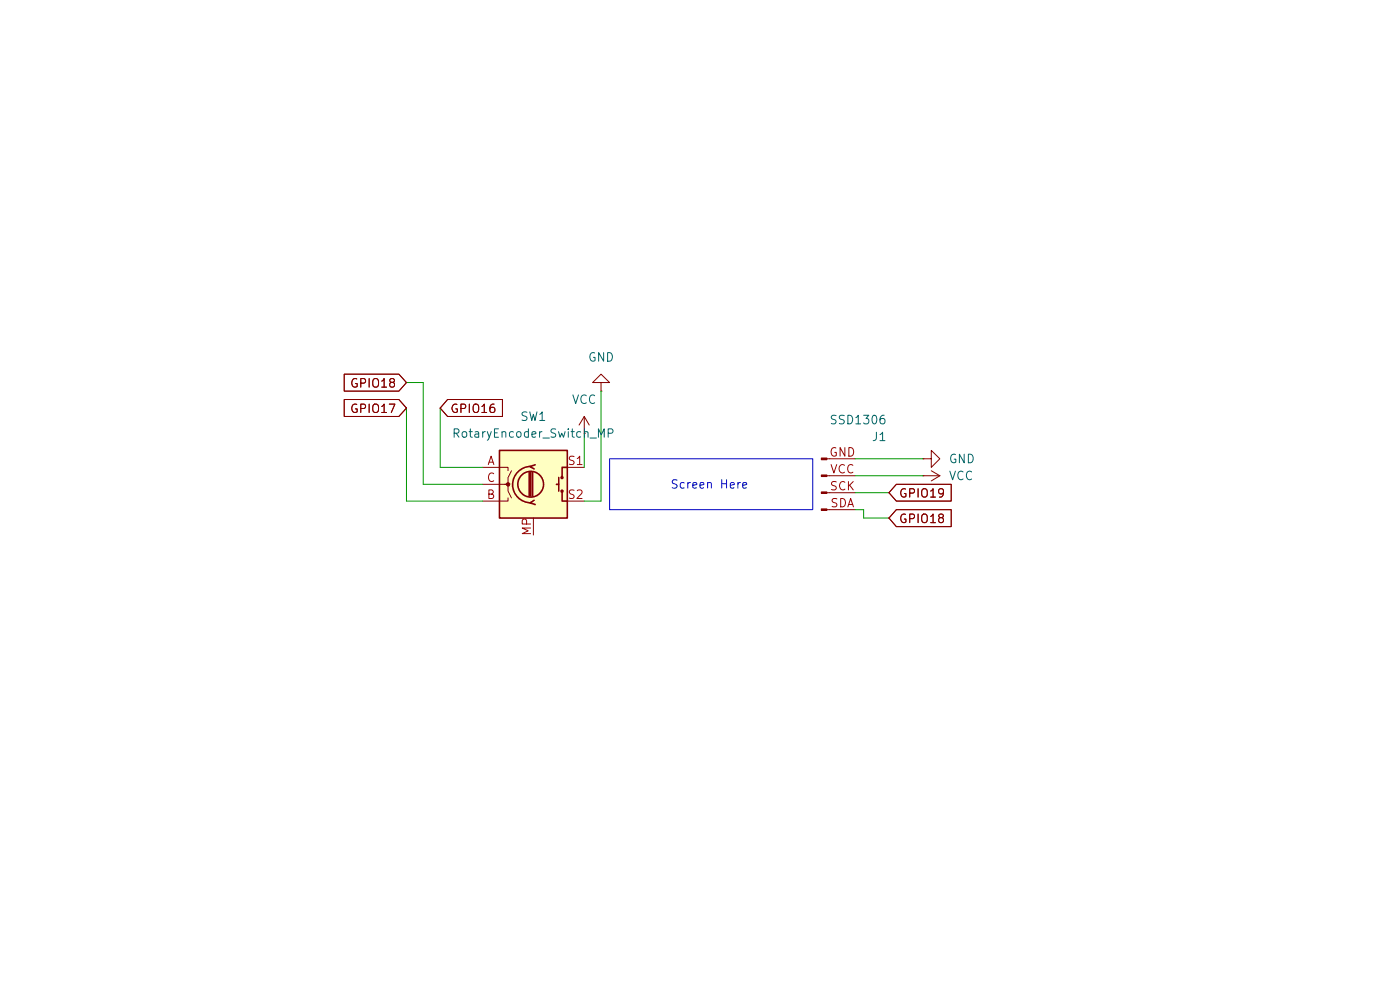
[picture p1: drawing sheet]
(kicad_sch
 (version 20260306)
 (generator "eeschema")
 (generator_version "10.0")
 (paper "A5")
 (title_block
  (title "Wiring Schematic for the Timer")
  (date "2026-10-02"))
 (lib_symbols
  (symbol "Connector:Conn_01x04_Pin"
   (pin_names
    (offset 1.016) (hide yes)) (exclude_from_sim no) (in_bom yes) (on_board yes)
   (in_pos_files yes)
   (duplicate_pin_numbers_are_jumpers no)
   (property "Reference" "J1" (at 9.906 5.842 0) (show_name no) (do_not_autoplace no) (effects (font (size 1.27 1.27)) (justify right)))
   (property "Value" "SSD1306" (at 9.906 8.382 0) (show_name no) (do_not_autoplace no) (effects (font (size 1.27 1.27)) (justify right)))
   (property "Footprint" "" (at 0 0 0) (show_name no) (do_not_autoplace no) (hide yes) (effects (font (size 1.27 1.27))))
   (property "Datasheet" "" (at 0 0 0) (show_name no) (do_not_autoplace no) (hide yes) (effects (font (size 1.27 1.27))))
   (property "Description" "Generic connector, single row, 01x04, script generated" (at 0 0 0) (show_name no) (do_not_autoplace no) (hide yes) (effects (font (size 1.27 1.27))))
   (property "ki_locked" "" (at 0 0 0) (show_name no) (do_not_autoplace no) (effects (font (size 1.27 1.27))))
   (symbol "Conn_01x04_Pin_1_1"
    (rectangle (start 0.8636 2.667) (end 0 2.413) (stroke (width 0.1524) (type default)) (fill (type outline)))
    (rectangle (start 0.8636 0.127) (end 0 -0.127) (stroke (width 0.1524) (type default)) (fill (type outline)))
    (rectangle (start 0.8636 -2.413) (end 0 -2.667) (stroke (width 0.1524) (type default)) (fill (type outline)))
    (rectangle (start 0.8636 -4.953) (end 0 -5.207) (stroke (width 0.1524) (type default)) (fill (type outline)))
    (polyline (pts (xy 1.27 2.54) (xy 0.8636 2.54)) (stroke (width 0.1524) (type default)) (fill (type none)))
    (polyline (pts (xy 1.27 0) (xy 0.8636 0)) (stroke (width 0.1524) (type default)) (fill (type none)))
    (polyline (pts (xy 1.27 -2.54) (xy 0.8636 -2.54)) (stroke (width 0.1524) (type default)) (fill (type none)))
    (polyline (pts (xy 1.27 -5.08) (xy 0.8636 -5.08)) (stroke (width 0.1524) (type default)) (fill (type none)))
    (pin passive line (at 5.08 2.54 180) (length 3.81) (name "Pin_1" (effects (font (size 1.27 1.27)))) (number "GND" (effects (font (size 1.27 1.27)))))
    (pin passive line (at 5.08 -2.54 180) (length 3.81) (name "Pin_3" (effects (font (size 1.27 1.27)))) (number "SCK" (effects (font (size 1.27 1.27)))))
    (pin passive line (at 5.08 -5.08 180) (length 3.81) (name "Pin_4" (effects (font (size 1.27 1.27)))) (number "SDA" (effects (font (size 1.27 1.27)))))
    (pin passive line (at 5.08 0 180) (length 3.81) (name "Pin_2" (effects (font (size 1.27 1.27)))) (number "VCC" (effects (font (size 1.27 1.27))))))
   (embedded_fonts no))
  (symbol "Device:RotaryEncoder_Switch_MP"
   (pin_names
    (offset 0.254) (hide yes)) (exclude_from_sim no) (in_bom yes) (on_board yes)
   (in_pos_files yes)
   (duplicate_pin_numbers_are_jumpers no)
   (property "Reference" "SW" (at 0 8.89 0) (show_name no) (do_not_autoplace no) (effects (font (size 1.27 1.27))))
   (property "Value" "RotaryEncoder_Switch_MP" (at 0 6.35 0) (show_name no) (do_not_autoplace no) (effects (font (size 1.27 1.27))))
   (property "Footprint" "" (at -3.81 4.064 0) (show_name no) (do_not_autoplace no) (hide yes) (effects (font (size 1.27 1.27))))
   (property "Datasheet" "" (at 0 -12.7 0) (show_name no) (do_not_autoplace no) (hide yes) (effects (font (size 1.27 1.27))))
   (property "Description" "Rotary encoder, dual channel, incremental quadrate outputs, with switch and MP Pin" (at 0 -15.24 0) (show_name no) (do_not_autoplace no) (hide yes) (effects (font (size 1.27 1.27))))
   (symbol "RotaryEncoder_Switch_MP_0_1"
    (rectangle (start -5.08 5.08) (end 5.08 -5.08) (stroke (width 0.254) (type default)) (fill (type background)))
    (polyline (pts (xy -5.08 2.54) (xy -3.81 2.54) (xy -3.81 2.032)) (stroke (width 0) (type default)) (fill (type none)))
    (polyline (pts (xy -5.08 0) (xy -3.81 0) (xy -3.81 -1.016) (xy -3.302 -2.032)) (stroke (width 0) (type default)) (fill (type none)))
    (polyline (pts (xy -5.08 -2.54) (xy -3.81 -2.54) (xy -3.81 -2.032)) (stroke (width 0) (type default)) (fill (type none)))
    (polyline (pts (xy -4.318 0) (xy -3.81 0) (xy -3.81 1.016) (xy -3.302 2.032)) (stroke (width 0) (type default)) (fill (type none)))
    (circle (center -3.81 0) (radius 0.254) (stroke (width 0) (type default)) (fill (type outline)))
    (polyline (pts (xy -0.635 -1.778) (xy -0.635 1.778)) (stroke (width 0.254) (type default)) (fill (type none)))
    (circle (center -0.381 0) (radius 1.905) (stroke (width 0.254) (type default)) (fill (type none)))
    (polyline (pts (xy -0.381 -1.778) (xy -0.381 1.778)) (stroke (width 0.254) (type default)) (fill (type none)))
    (arc (start -0.381 -2.794) (mid -3.0988 -0.0635) (end -0.381 2.667) (stroke (width 0.254) (type default)) (fill (type none)))
    (polyline (pts (xy -0.127 1.778) (xy -0.127 -1.778)) (stroke (width 0.254) (type default)) (fill (type none)))
    (polyline (pts (xy 0.254 2.921) (xy -0.508 2.667) (xy 0.127 2.286)) (stroke (width 0.254) (type default)) (fill (type none)))
    (polyline (pts (xy 0.254 -3.048) (xy -0.508 -2.794) (xy 0.127 -2.413)) (stroke (width 0.254) (type default)) (fill (type none)))
    (polyline (pts (xy 3.81 1.016) (xy 3.81 -1.016)) (stroke (width 0.254) (type default)) (fill (type none)))
    (polyline (pts (xy 3.81 0) (xy 3.429 0)) (stroke (width 0.254) (type default)) (fill (type none)))
    (circle (center 4.318 1.016) (radius 0.127) (stroke (width 0.254) (type default)) (fill (type none)))
    (circle (center 4.318 -1.016) (radius 0.127) (stroke (width 0.254) (type default)) (fill (type none)))
    (polyline (pts (xy 5.08 2.54) (xy 4.318 2.54) (xy 4.318 1.016)) (stroke (width 0.254) (type default)) (fill (type none)))
    (polyline (pts (xy 5.08 -2.54) (xy 4.318 -2.54) (xy 4.318 -1.016)) (stroke (width 0.254) (type default)) (fill (type none))))
   (symbol "RotaryEncoder_Switch_MP_1_1"
    (pin passive line (at -7.62 2.54 0) (length 2.54) (name "A" (effects (font (size 1.27 1.27)))) (number "A" (effects (font (size 1.27 1.27)))))
    (pin passive line (at -7.62 -2.54 0) (length 2.54) (name "B" (effects (font (size 1.27 1.27)))) (number "B" (effects (font (size 1.27 1.27)))))
    (pin passive line (at -7.62 0 0) (length 2.54) (name "C" (effects (font (size 1.27 1.27)))) (number "C" (effects (font (size 1.27 1.27)))))
    (pin passive line (at 0 -7.62 90) (length 2.54) (name "MP" (effects (font (size 1.27 1.27)))) (number "MP" (effects (font (size 1.27 1.27)))))
    (pin passive line (at 7.62 2.54 180) (length 2.54) (name "S1" (effects (font (size 1.27 1.27)))) (number "S1" (effects (font (size 1.27 1.27)))))
    (pin passive line (at 7.62 -2.54 180) (length 2.54) (name "S2" (effects (font (size 1.27 1.27)))) (number "S2" (effects (font (size 1.27 1.27))))))
   (embedded_fonts no))
  (symbol "power:GND"
   (power global)
   (pin_numbers (hide yes))
   (pin_names
    (offset 0) (hide yes)) (exclude_from_sim no) (in_bom yes) (on_board yes)
   (in_pos_files yes)
   (duplicate_pin_numbers_are_jumpers no)
   (property "Reference" "#PWR" (at 0 -6.35 0) (show_name no) (do_not_autoplace no) (hide yes) (effects (font (size 1.27 1.27))))
   (property "Value" "GND" (at 0 -3.81 0) (show_name no) (do_not_autoplace no) (effects (font (size 1.27 1.27))))
   (property "Footprint" "" (at 0 0 0) (show_name no) (do_not_autoplace no) (hide yes) (effects (font (size 1.27 1.27))))
   (property "Datasheet" "" (at 0 0 0) (show_name no) (do_not_autoplace no) (hide yes) (effects (font (size 1.27 1.27))))
   (property "Description" "Power symbol creates a global label with name \"GND\" , ground" (at 0 0 0) (show_name no) (do_not_autoplace no) (hide yes) (effects (font (size 1.27 1.27))))
   (symbol "GND_0_1"
    (polyline (pts (xy 0 0) (xy 0 -1.27) (xy 1.27 -1.27) (xy 0 -2.54) (xy -1.27 -1.27) (xy 0 -1.27)) (stroke (width 0) (type default)) (fill (type none))))
   (symbol "GND_1_1"
    (pin power_in line (at 0 0 270) (length 0) (name "" (effects (font (size 1.27 1.27)))) (number "1" (effects (font (size 1.27 1.27))))))
   (embedded_fonts no))
  (symbol "power:VCC"
   (power global)
   (pin_numbers (hide yes))
   (pin_names
    (offset 0) (hide yes)) (exclude_from_sim no) (in_bom yes) (on_board yes)
   (in_pos_files yes)
   (duplicate_pin_numbers_are_jumpers no)
   (property "Reference" "#PWR" (at 0 -3.81 0) (show_name no) (do_not_autoplace no) (hide yes) (effects (font (size 1.27 1.27))))
   (property "Value" "VCC" (at 0 3.556 0) (show_name no) (do_not_autoplace no) (effects (font (size 1.27 1.27))))
   (property "Footprint" "" (at 0 0 0) (show_name no) (do_not_autoplace no) (hide yes) (effects (font (size 1.27 1.27))))
   (property "Datasheet" "" (at 0 0 0) (show_name no) (do_not_autoplace no) (hide yes) (effects (font (size 1.27 1.27))))
   (property "Description" "Power symbol creates a global label with name \"VCC\"" (at 0 0 0) (show_name no) (do_not_autoplace no) (hide yes) (effects (font (size 1.27 1.27))))
   (symbol "VCC_0_1"
    (polyline (pts (xy -0.762 1.27) (xy 0 2.54)) (stroke (width 0) (type default)) (fill (type none)))
    (polyline (pts (xy 0 2.54) (xy 0.762 1.27)) (stroke (width 0) (type default)) (fill (type none)))
    (polyline (pts (xy 0 0) (xy 0 2.54)) (stroke (width 0) (type default)) (fill (type none))))
   (symbol "VCC_1_1"
    (pin power_in line (at 0 0 90) (length 0) (name "" (effects (font (size 1.27 1.27)))) (number "1" (effects (font (size 1.27 1.27))))))
   (embedded_fonts no)))
 (rectangle
  (start 91.44 68.58)
  (end 121.92 76.2)
  (stroke (width 0) (type default))
  (fill (type none)))
 (text "Screen Here\n"
  (exclude_from_sim no)
  (at 106.426 72.644 0)
  (effects (font (size 1.27 1.27))))
 (wire
  (pts (xy 72.39 74.93) (xy 60.96 74.93))
  (stroke (width 0) (type default)))
 (wire
  (pts (xy 60.96 74.93) (xy 60.96 60.96))
  (stroke (width 0) (type default)))
 (wire
  (pts (xy 87.63 74.93) (xy 90.17 74.93))
  (stroke (width 0) (type default)))
 (wire
  (pts (xy 90.17 74.93) (xy 90.17 58.42))
  (stroke (width 0) (type default)))
 (wire
  (pts (xy 128.27 68.58) (xy 138.43 68.58))
  (stroke (width 0) (type default)))
 (wire
  (pts (xy 63.5 72.39) (xy 63.5 57.15))
  (stroke (width 0) (type default)))
 (wire
  (pts (xy 72.39 72.39) (xy 63.5 72.39))
  (stroke (width 0) (type default)))
 (wire
  (pts (xy 128.27 71.12) (xy 138.43 71.12))
  (stroke (width 0) (type default)))
 (wire
  (pts (xy 87.63 64.77) (xy 87.63 69.85))
  (stroke (width 0) (type default)))
 (wire
  (pts (xy 66.04 69.85) (xy 72.39 69.85))
  (stroke (width 0) (type default)))
 (wire
  (pts (xy 129.54 76.2) (xy 129.54 77.47))
  (stroke (width 0) (type default)))
 (wire
  (pts (xy 63.5 57.15) (xy 60.96 57.15))
  (stroke (width 0) (type default)))
 (wire
  (pts (xy 128.27 76.2) (xy 129.54 76.2))
  (stroke (width 0) (type default)))
 (wire
  (pts (xy 66.04 60.96) (xy 66.04 69.85))
  (stroke (width 0) (type default)))
 (wire
  (pts (xy 129.54 77.47) (xy 133.35 77.47))
  (stroke (width 0) (type default)))
 (wire
  (pts (xy 128.27 73.66) (xy 133.35 73.66))
  (stroke (width 0) (type default)))
 (global_label "GPIO18"
  (shape input)
  (at 133.35 77.47 0)
  (fields_autoplaced yes)
  (effects (font (size 1.27 1.27)) (justify left))
  (property "Intersheetrefs" "${INTERSHEET_REFS}" (at 143.2295 77.47 0) (hide yes) (show_name no) (do_not_autoplace no) (effects (font (size 1.27 1.27)) (justify left))))
 (global_label "GPIO19"
  (shape input)
  (at 133.35 73.66 0)
  (fields_autoplaced yes)
  (effects (font (size 1.27 1.27)) (justify left))
  (property "Intersheetrefs" "${INTERSHEET_REFS}" (at 143.2295 73.66 0) (hide yes) (show_name no) (do_not_autoplace no) (effects (font (size 1.27 1.27)) (justify left))))
 (global_label "GPIO16"
  (shape input)
  (at 66.04 60.96 0)
  (fields_autoplaced yes)
  (effects (font (size 1.27 1.27)) (justify left))
  (property "Intersheetrefs" "${INTERSHEET_REFS}" (at 75.9195 60.96 0) (hide yes) (show_name no) (do_not_autoplace no) (effects (font (size 1.27 1.27)) (justify left))))
 (global_label "GPIO18"
  (shape input)
  (at 60.96 57.15 180)
  (fields_autoplaced yes)
  (effects (font (size 1.27 1.27)) (justify right))
  (property "Intersheetrefs" "${INTERSHEET_REFS}" (at 51.0805 57.15 0) (hide yes) (show_name no) (do_not_autoplace no) (effects (font (size 1.27 1.27)) (justify right))))
 (global_label "GPIO17"
  (shape input)
  (at 60.96 60.96 180)
  (fields_autoplaced yes)
  (effects (font (size 1.27 1.27)) (justify right))
  (property "Intersheetrefs" "${INTERSHEET_REFS}" (at 51.0805 60.96 0) (hide yes) (show_name no) (do_not_autoplace no) (effects (font (size 1.27 1.27)) (justify right))))
 (symbol
  (lib_id "power:GND")
  (at 90.17 58.42 180)
  (unit 1)
  (body_style 1)
  (exclude_from_sim no)
  (in_bom yes)
  (on_board yes)
  (in_pos_files yes)
  (dnp no)
  (fields_autoplaced yes)
  (property "Reference" "#PWR04" (at 90.17 52.07 0) (hide yes) (show_name no) (do_not_autoplace no) (effects (font (size 1.27 1.27))))
  (property "Value" "GND" (at 90.17 53.34 0) (show_name no) (do_not_autoplace no) (effects (font (size 1.27 1.27))))
  (property "Footprint" "" (at 90.17 58.42 0) (hide yes) (show_name no) (do_not_autoplace no) (effects (font (size 1.27 1.27))))
  (property "Datasheet" "" (at 90.17 58.42 0) (hide yes) (show_name no) (do_not_autoplace no) (effects (font (size 1.27 1.27))))
  (property "Description" "Power symbol creates a global label with name \"GND\" , ground" (at 90.17 58.42 0) (hide yes) (show_name no) (do_not_autoplace no) (effects (font (size 1.27 1.27))))
  (pin "1"))
 (symbol
  (lib_id "power:VCC")
  (at 138.43 71.12 270)
  (unit 1)
  (body_style 1)
  (exclude_from_sim no)
  (in_bom yes)
  (on_board yes)
  (in_pos_files yes)
  (dnp no)
  (fields_autoplaced yes)
  (property "Reference" "#PWR02" (at 134.62 71.12 0) (hide yes) (show_name no) (do_not_autoplace no) (effects (font (size 1.27 1.27))))
  (property "Value" "VCC" (at 142.24 71.1199 90) (show_name no) (do_not_autoplace no) (effects (font (size 1.27 1.27)) (justify left)))
  (property "Footprint" "" (at 138.43 71.12 0) (hide yes) (show_name no) (do_not_autoplace no) (effects (font (size 1.27 1.27))))
  (property "Datasheet" "" (at 138.43 71.12 0) (hide yes) (show_name no) (do_not_autoplace no) (effects (font (size 1.27 1.27))))
  (property "Description" "Power symbol creates a global label with name \"VCC\"" (at 138.43 71.12 0) (hide yes) (show_name no) (do_not_autoplace no) (effects (font (size 1.27 1.27))))
  (pin "1"))
 (symbol
  (lib_id "power:VCC")
  (at 87.63 64.77 0)
  (unit 1)
  (body_style 1)
  (exclude_from_sim no)
  (in_bom yes)
  (on_board yes)
  (in_pos_files yes)
  (dnp no)
  (fields_autoplaced yes)
  (property "Reference" "#PWR03" (at 87.63 68.58 0) (hide yes) (show_name no) (do_not_autoplace no) (effects (font (size 1.27 1.27))))
  (property "Value" "VCC" (at 87.63 59.69 0) (show_name no) (do_not_autoplace no) (effects (font (size 1.27 1.27))))
  (property "Footprint" "" (at 87.63 64.77 0) (hide yes) (show_name no) (do_not_autoplace no) (effects (font (size 1.27 1.27))))
  (property "Datasheet" "" (at 87.63 64.77 0) (hide yes) (show_name no) (do_not_autoplace no) (effects (font (size 1.27 1.27))))
  (property "Description" "Power symbol creates a global label with name \"VCC\"" (at 87.63 64.77 0) (hide yes) (show_name no) (do_not_autoplace no) (effects (font (size 1.27 1.27))))
  (pin "1"))
 (symbol
  (lib_id "Connector:Conn_01x04_Pin")
  (at 123.19 71.12 0)
  (unit 1)
  (body_style 1)
  (exclude_from_sim no)
  (in_bom yes)
  (on_board yes)
  (in_pos_files yes)
  (dnp no)
  (property "Reference" "J1" (at 133.096 65.278 0) (show_name no) (do_not_autoplace no) (effects (font (size 1.27 1.27)) (justify right)))
  (property "Value" "SSD1306" (at 133.096 62.738 0) (show_name no) (do_not_autoplace no) (effects (font (size 1.27 1.27)) (justify right)))
  (property "Footprint" "" (at 123.19 71.12 0) (hide yes) (show_name no) (do_not_autoplace no) (effects (font (size 1.27 1.27))))
  (property "Datasheet" "" (at 123.19 71.12 0) (hide yes) (show_name no) (do_not_autoplace no) (effects (font (size 1.27 1.27))))
  (property "Description" "Generic connector, single row, 01x04, script generated" (at 123.19 71.12 0) (hide yes) (show_name no) (do_not_autoplace no) (effects (font (size 1.27 1.27))))
  (pin "SCK")
  (pin "GND")
  (pin "VCC")
  (pin "SDA"))
 (symbol
  (lib_id "Device:RotaryEncoder_Switch_MP")
  (at 80.01 72.39 0)
  (unit 1)
  (body_style 1)
  (exclude_from_sim no)
  (in_bom yes)
  (on_board yes)
  (in_pos_files yes)
  (dnp no)
  (fields_autoplaced yes)
  (property "Reference" "SW1" (at 80.01 62.23 0) (show_name no) (do_not_autoplace no) (effects (font (size 1.27 1.27))))
  (property "Value" "RotaryEncoder_Switch_MP" (at 80.01 64.77 0) (show_name no) (do_not_autoplace no) (effects (font (size 1.27 1.27))))
  (property "Footprint" "" (at 76.2 68.326 0) (hide yes) (show_name no) (do_not_autoplace no) (effects (font (size 1.27 1.27))))
  (property "Datasheet" "" (at 80.01 85.09 0) (hide yes) (show_name no) (do_not_autoplace no) (effects (font (size 1.27 1.27))))
  (property "Description" "Rotary encoder, dual channel, incremental quadrate outputs, with switch and MP Pin" (at 80.01 87.63 0) (hide yes) (show_name no) (do_not_autoplace no) (effects (font (size 1.27 1.27))))
  (pin "B")
  (pin "S1")
  (pin "S2")
  (pin "A")
  (pin "C")
  (pin "MP"))
 (symbol
  (lib_id "power:GND")
  (at 138.43 68.58 90)
  (unit 1)
  (body_style 1)
  (exclude_from_sim no)
  (in_bom yes)
  (on_board yes)
  (in_pos_files yes)
  (dnp no)
  (fields_autoplaced yes)
  (property "Reference" "#PWR01" (at 144.78 68.58 0) (hide yes) (show_name no) (do_not_autoplace no) (effects (font (size 1.27 1.27))))
  (property "Value" "GND" (at 142.24 68.5799 90) (show_name no) (do_not_autoplace no) (effects (font (size 1.27 1.27)) (justify right)))
  (property "Footprint" "" (at 138.43 68.58 0) (hide yes) (show_name no) (do_not_autoplace no) (effects (font (size 1.27 1.27))))
  (property "Datasheet" "" (at 138.43 68.58 0) (hide yes) (show_name no) (do_not_autoplace no) (effects (font (size 1.27 1.27))))
  (property "Description" "Power symbol creates a global label with name \"GND\" , ground" (at 138.43 68.58 0) (hide yes) (show_name no) (do_not_autoplace no) (effects (font (size 1.27 1.27))))
  (pin "1"))
 (sheet_instances
  (path ""
   (page "1")))
 (embedded_fonts no))
